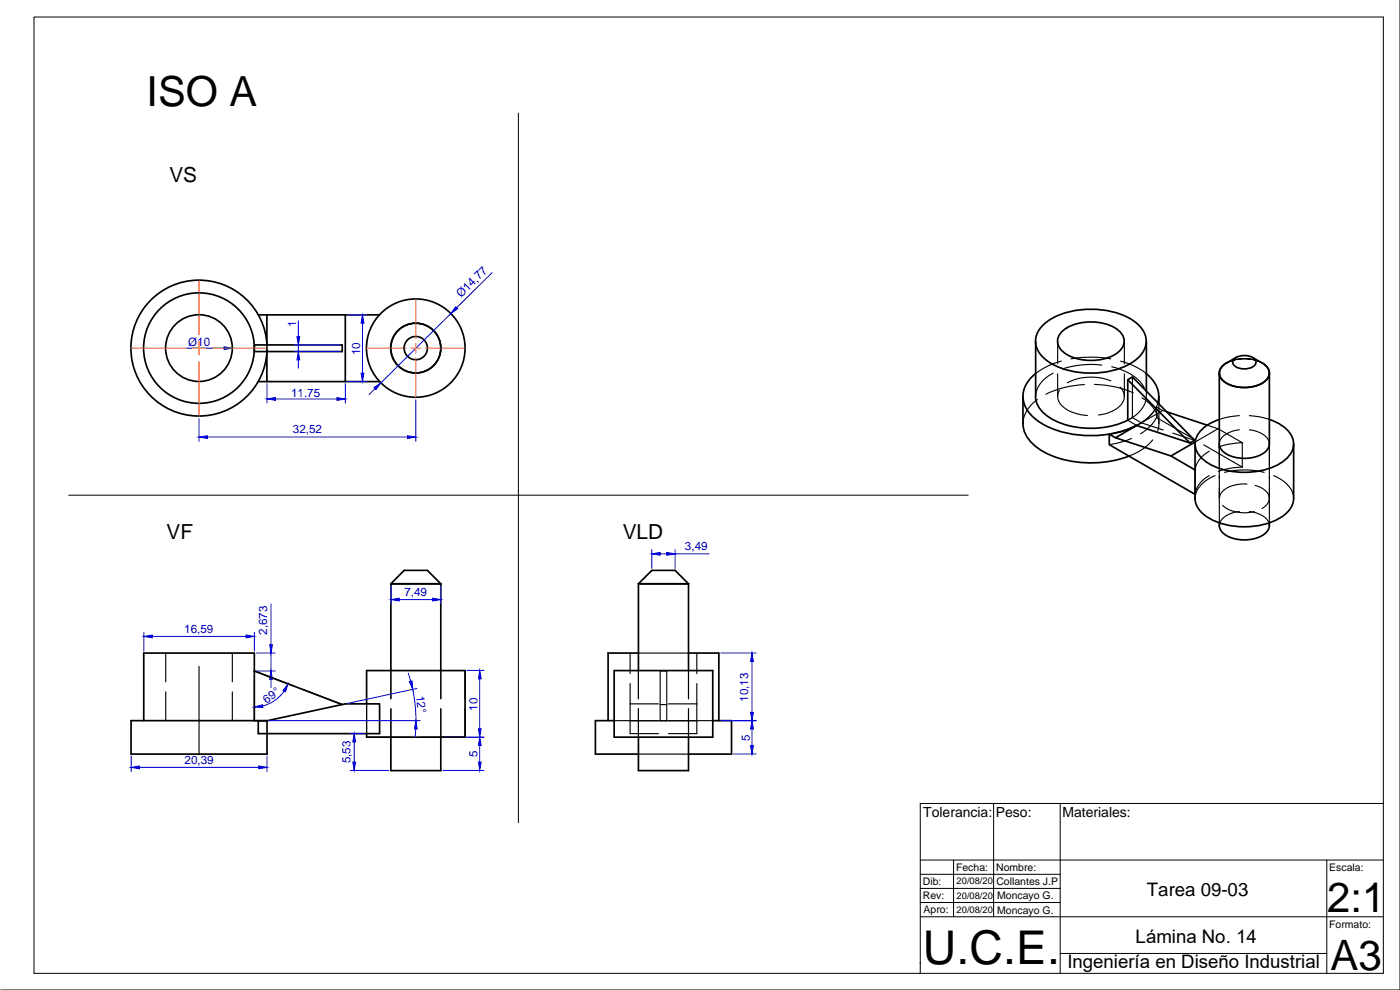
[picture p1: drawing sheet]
<svg xmlns="http://www.w3.org/2000/svg" width="420mm" height="297mm" viewBox="0 0 420 297" stroke-linecap="round" stroke-linejoin="round" font-family="sans-serif">
<!-- layer: MD_Visible -->
<g fill="none" stroke="#000" stroke-width=".51">
<path d="M77.5 94.5h2.6M80.1 94.5h23.5v20h-23.5v-9M80.1 94.5v8.9a20.4 20.4 0 0 0-30.9-16.5 20.4 20.4 0 0 0 0 35.1 20.4 20.4 0 0 0 30.9-16.6M103.6 94.5h10.3M313.3 97.3a23.4 23.4 0 0 1 18.8-4.1 16.3 16.3 0 0 1 11 6.1 6.3 6.3 0 0 1-1.6 8.1 23.4 23.4 0 0 1-18.8 4.2 16.3 16.3 0 0 1-11-6.1 6.3 6.3 0 0 1 1.6-8.2zM318.6 99.6a14 14 0 0 1 12.6-2.6 7.2 7.2 0 0 1 6.2 5 5.1 5.1 0 0 1-4 5 15.3 15.3 0 0 1-14.1-1.2 3.9 3.9 0 0 1-.7-6.2zM76.3 103.5h26.4v2h-26.4zM77.5 114.5h2.6M103.6 114.5h10.3M307 118.9v8.2a10.6 10.6 0 0 0 6.6 8.7 32.5 32.5 0 0 0 25.2 1.1M310.8 112.1a8.1 8.1 0 0 0-3.1 9.8 15.8 15.8 0 0 0 10.6 7.6 32.6 32.6 0 0 0 22.8-1.8 26.9 26.9 0 0 1-8.2 2.6M310.8 102.4v16.5"/>
<path d="M338.5 113.9l-.1 12.2a25.6 25.6 0 0 1-24.1-1.2 7.8 7.8 0 0 1-3.5-6M338.5 113.9l1.4-.8 18.6 19-1.4 .8-16-5.2-6.3 3.6 16.6 5.5M338.5 113.9l18.6 19M344 112.1a8.3 8.3 0 0 1 3.5 8.8M344 102.4v14.9M347.8 118.9v2.3M365.9 112v21.2a5.4 5.4 0 0 0 5.2 4.1 10.5 10.5 0 0 0 9-2.1l.8-1.3 .1-.7v-21.2M368.1 108.9a3.2 3.2 0 0 0-2.2 3 3.2 3.2 0 0 0 2.2 3.1 11 11 0 0 0 12.1-1.1 3.1 3.1 0 0 0-1.4-5M370.5 107.6a4.8 4.8 0 0 1 6.2 .4 1.71 1.71 0 0 1-1.4 2.4 4.7 4.7 0 0 1-5.2-1.1 1.31 1.31 0 0 1 .4-1.7zM371 107.3l-2.9 1.6M375.9 107.3l2.9 1.6M334.8 131.3l-1.9-1v3.1l25.7 14.9"/>
<path d="M350.1 123.6l12.2 4M351.4 136.8l7.2 4.2M358.6 133.2v16.3a8.1 8.1 0 0 0 5.6 6.7 22.9 22.9 0 0 0 20.8-1.3 6.8 6.8 0 0 0 3.2-5.4v-16.3M358.7 132.6l-7.3 4.2M365.9 125.8a10.3 10.3 0 0 0-7 5.9 6.2 6.2 0 0 0 3 6.8 22.4 22.4 0 0 0 23.1 0 5.9 5.9 0 0 0 1.5-9.4 13 13 0 0 0-5.6-3.3M365.9 157.7a5.4 5.4 0 0 0 5.2 4.1 10.5 10.5 0 0 0 9-2.1l.8-1.3 .1-.7M365.9 156.9v.8M381 156.9v.8M117.3 175.2h15M117.3 175.2l4-4.1h7l4 4.1M117.3 175.2v26M132.3 175.2v26"/>
<path d="M191.6 175.2h15M191.6 175.2l4-4.1h7l4 4.1M191.6 175.2v26M206.6 175.2v26M191.6 195.9h-9.1v20.3M206.6 195.9h9.1v20.3M43.1 216.2v-20.3h33.2v20.3M76.3 201.3l26.4 10.1M77.5 216.3h2.6l23.5-5.1h10.3v8.9h-36.4zM80.1 216.2h-40.8v10.1h40.8v-6.2M110 211.2v-10h29.6v20h-29.6v-1.1M184.3 216.2h-5.6v10.1h12.9"/>
<path d="M184.3 201.2h29.6v20h-29.6zM213.9 216.2h5.6v10.1h-12.9M117.3 221.2v10h15v-10M191.6 221.2v10h15v-10"/>
<circle cx="59.7" cy="104.4" r="10"/>
<circle cx="59.7" cy="104.4" r="16.6"/>
<circle cx="124.8" cy="104.4" r="3.5"/>
<circle cx="124.8" cy="104.4" r="14.8"/>
<circle cx="124.8" cy="104.4" r="7.5"/>
</g>
<!-- layer: MD_Oculto -->
<g fill="none" stroke="#000" stroke-width=".34">
<path d="M80.1 103.5v2zM80.1 104.5v1M311.4 119.9a9.3 9.3 0 0 0-4.4 7.2M316.1 112a8.8 8.8 0 0 0-5.3 6.9M317.4 102.4v6.8M317.4 112.2v6.7M318 117.1a3.7 3.7 0 0 0 1.3 5.2 12.5 12.5 0 0 0 7 2.4M318.5 108.4l-3.9 1.4-3.8 2.3M321.4 107.7l5.1-.5 3.7 .1 3.2 .4M325.5 115.4a28.4 28.4 0 0 0-11.6 2.9M328.5 115.3a29 29 0 0 1 11.6 2.6M330.7 109.5a27.5 27.5 0 0 0-11.9 1.2"/>
<path d="M333.4 114.3a15.8 15.8 0 0 0-13.1 .5M333.6 110.1a14 14 0 0 1 9.8 6.3M336.2 116.1a4 4 0 0 1-1.3 6.7l-3 1.3-2.2 .4M336.3 108.4l3.9 1.4 3.8 2.3M337.4 102.4v6.8M337.4 112.2v6.7M339.9 113.1v12.2l-1.4 .8 2.6 1.6M342.7 119.3a8.8 8.8 0 0 1 4.7 10.1M344 119.3a8.6 8.6 0 0 1-5.5 6.8M344 117.3v1.6M368.1 108.9a11.6 11.6 0 0 1 10.7 0 11.6 11.6 0 0 0-10.7 0zM339.6 131.6l-3.4 1.1-3.3 .7"/>
<path d="M339.9 125.3l2.6 1.6M342.5 126.9l-1.4 .8M342.5 126.9l6.6 2.1M345.9 132v.1a16.4 16.4 0 0 1-7.1 4.7M347.1 125.3a12.9 12.9 0 0 1-4.8 4.9M347.1 122.1l-1.8 2.5-2.8 2.3M347.1 122.1v3.2M347.1 125.3l11.5 6.6M347.1 122.1l1.8 1.1M347.5 120.9a12.2 12.2 0 0 1-6.4 6.8M347.8 121.2v5.9M350.1 123.6l-1.2-.4-6.4 3.7"/>
<path d="M352 129.9l6.5 2.2M361.2 133.5l11.6 6.7M362.3 127.6l3.2 1M362.9 135.4a7.8 7.8 0 0 0-4.2 5.6M365.5 128.6l7.3 4.2M365.5 128.6l-6.8 4M371.9 124.7l-3.1 .4-2.9 .7M371.9 129a7.6 7.6 0 0 0-5.6 2.9l-.4 1.3v23.7M372.8 132.8l-4.6 .6-2.6 .7M372.8 132.8v7.4M374.9 124.7l3.2 .4 2.9 .7M374.9 129a7.6 7.6 0 0 1 5.7 2.9l.4 1.3v23.7"/>
<path d="M358.6 148.3h.1M358.6 141h.1M358.7 141v7.3M362.9 142.7a7.6 7.6 0 0 0-4.2 5.6M364.7 142.7a8.5 8.5 0 0 0-6.1 6.8M366.9 151.6a10.5 10.5 0 0 0 9.5 1.9M367.5 141.7a24.9 24.9 0 0 1 11.9 0M371.9 153.5a7.6 7.6 0 0 0-5.6 2.9l-.4 1.3M372.8 140.2l-3.1 .2-4.1 1M374.2 145.2a9 9 0 0 0-7.8 2.9l-.4 1.3M374.9 153.4a7.8 7.8 0 0 1 5.7 3l.4 1.3M376.7 145.7a4.7 4.7 0 0 1 4.2 4 3.6 3.6 0 0 1-2.1 2.9"/>
<path d="M382.2 142.7a8.5 8.5 0 0 1 6 6.8M49.7 195.9v8.7M59.7 199.9v26.4M69.7 195.9v8.7M189.1 195.9v6.2M191.6 195.9h15M209.1 195.9v6.2M49.7 207.6v8.6M69.7 207.6v8.6M76.3 204.2v12.1h1.2M76.3 201.3l11.8 4.5M80.1 216.2h.1"/>
<path d="M80.1 216.2v3.9M90.9 206.9l11.8 4.5M110 211.2v8.9M117.3 201.2v8.5M117.3 212.7v8.5M132.3 201.2v8.5M132.3 212.7v8.5M139.6 212.7v8.5h-13.3M139.6 201.2v8.5M184.3 216.2h13.3M189.1 216.3h11M189.1 205.1v15h8.5"/>
<path d="M189.1 211.2h8.5M191.6 201.2v8.5M191.6 212.7v8.5M198.1 211.4v-10.1h2v10.1M198.1 211.4v4.9h2M198.1 211.4h2v4.9M200.1 216.3h9M200.6 216.2h13.3M200.6 211.2h8.5M206.6 201.2v8.5M206.6 212.7v8.5M209.1 205.1v15h-8.5"/>
<path d="M110 221.2h13.3M191.6 226.3h15"/>
</g>
<circle cx="338.5" cy="126.1" r=".17" fill="#000"/>
<!-- layer: 0 -->
<g fill="none" stroke="#000" stroke-width=".3">
<path d="M10.2 5.1h405v286.9h-405zM420.2 .1v296.9h-420M155.6 33.9v212.9M20.6 148.6h270M276.2 258h139M286.2 258v17.1M298.2 241.1v34M318.2 241.1v50.9M398.2 258v34M415.2 241.1h-139v50.9M276.2 275.1h139M276.2 270.8h42"/>
<path d="M276.2 266.6h42M276.2 262.3h42M276.2 289.1h.1M318.2 286.1h80"/>
</g>
<!-- layer: Cotas -->
<g fill="none" stroke="#00d" stroke-width=".3">
<path d="M89.5 96.3v4.7M104.3 94.5h5.7M108.8 97v15M135.3 94.1l-21 20.8M147.7 81.8l-10.6 10.5M56 104.5h11.3M80.1 115.1v5.8M82.6 119.7h18.5M88.3 105.5h13.8M88.3 103.5h13.8M89.5 103.5v2M89.5 108v2.5"/>
<path d="M103.6 115.1v5.8M104.3 114.5h5.7M112.5 116.6l-1.8 1.8M59.7 125.6v6.8M62.3 131.1h60M124.8 120v12.4M117.3 175.8v5.3M119.8 179.9h10M132.3 175.8v5.3M195.6 164.9v5.6M198.1 166.2h2M202.6 164.9v5.6"/>
<path d="M202.6 166.2h10.3M43.2 189.7v5.7M45.7 191h28.1M76.3 189.7v5.7M77 195.9h5.6M81.3 181.2v12.2M81.3 195.9v5.4M216.3 195.9h10.6M225.7 198.4v15.3M77 201.3h5.6M80.7 216.2h45.4M81.3 203.8v2.5"/>
<path d="M85.3 207.4a10.8 10.8 0 0 1-6.5 4.4M122.5 202l.7 2.4M123.8 206.8l.8 4.7 .2 4.7M124.8 218.7l-.2 2.5M125.1 206.6l-20.8 4.5M140.2 201.2h5M144 203.7v15M216.3 216.2h10.6M225.7 218.7v5M39.4 226.9v4.6M41.9 230.2h35.7M80.1 226.9v4.6"/>
<path d="M105.1 231.2h11.6M105.1 220.1h4.3M106.3 222.6v6.1M132.9 221.2h12.3M132.9 231.2h12.3M144 223.7v5M220.1 226.2h6.8"/>
</g>
<g fill="#00d" stroke="#00d" stroke-width=".3">
<path d="M43.2 191l2.5-.5v.9z"/>
<path d="M73.8 190.5l2.5 .5-2.5 .4z"/>
<path d="M77.6 229.8l2.5 .4-2.5 .5z"/>
<path d="M39.4 230.2l2.5-.4v.9z"/>
<path d="M67.3 104l2.5 .5-2.5 .4z"/>
<path d="M112.2 116.3l2.1-1.4-1.5 2z"/>
<path d="M136.8 92l.6 .6-2.1 1.5z"/>
<path d="M117.3 179.9l2.5-.4v.8z"/>
<path d="M129.8 179.5l2.5 .4-2.5 .4z"/>
<path d="M195.6 166.2l2.5-.4v.8z"/>
<path d="M200.1 165.8l2.5 .4-2.5 .4z"/>
<path d="M225.3 213.7h.8l-.4 2.5z"/>
<path d="M225.7 195.9l.4 2.5h-.8z"/>
<path d="M225.3 223.7h.8l-.4 2.5z"/>
<path d="M225.7 216.2l.4 2.5h-.8z"/>
<path d="M81.3 201.3l.4 2.5h-.8z"/>
<path d="M80.9 193.4h.8l-.4 2.5z"/>
<path d="M76.3 212.2l2.5-.8 .1 .8z"/>
<path d="M86.4 205.2l-.7 2.4-.8-.4z"/>
<path d="M143.6 218.7h.8l-.4 2.5z"/>
<path d="M144 201.2l.4 2.5h-.8z"/>
<path d="M59.7 131.1l2.6-.3v.8z"/>
<path d="M122.3 130.8l2.5 .3-2.5 .5z"/>
<path d="M143.6 228.7h.8l-.4 2.5z"/>
<path d="M144 221.2l.4 2.5h-.8z"/>
<path d="M105.9 228.7h.8l-.4 2.5z"/>
<path d="M106.3 220.1l.4 2.5h-.8z"/>
<path d="M124.8 216.2l.4 2.5h-.8z"/>
<path d="M122.9 204.5l.8-.2 .2 2.5z"/>
<path d="M80.1 119.7l2.5-.4v.8z"/>
<path d="M101.1 119.3l2.5 .4-2.5 .4z"/>
<path d="M108.8 94.5l.4 2.5h-.8z"/>
<path d="M108.4 112h.8l-.4 2.5z"/>
<path d="M89.5 105.5l.5 2.5h-.9z"/>
<path d="M89.1 101h.9l-.5 2.5z"/>
</g>
<!-- layer: Ejes -->
<path d="M59.7 84v16.4M124.8 89.6v11.9M39.2 104.5h16.5M57.7 104.5h4.1M59.7 102.4v4.1M59.7 108.6v16.4M63.8 104.5h16.5M109.9 104.5h11.9M123.3 104.5h3M124.8 103v2.9M124.8 107.4v12M127.8 104.5h11.9" fill="none" stroke="#ff3f00" stroke-width=".3"/>
<text font-size="14" x="277" y="289.2">U.C.E.</text>
<g font-size="12.6">
<text x="398.3" y="273.7">2:1</text>
<text x="399.3" y="290.9">A3</text>
</g>
<text font-size="12.5" x="44" y="31.8">ISO A</text>
<g font-size="6.2">
<text x="50.8" y="54.5">VS</text>
<text x="50" y="161.8">VF</text>
<text x="186.9" y="161.7">VLD</text>
</g>
<g font-size="5.6">
<text x="344.2" y="269">Tarea 09-03</text>
<text x="340.8" y="283">Lámina No. 14</text>
<text x="320.3" y="290.5">Ingeniería en Diseño Industrial</text>
</g>
<g font-size="4.2">
<text x="277.1" y="245.1">Tolerancia:</text>
<text x="298.9" y="245.1">Peso:</text>
<text x="318.9" y="245.1">Materiales:</text>
</g>
<g font-size="3.5" fill="#00d">
<text x="138.4" y="89.4" transform="rotate(-45 138.4 89.4)">Ø14,77</text>
<text x="88.9" y="98.2" transform="rotate(-90 88.9 98.2)">1</text>
<text x="56.5" y="103.7">Ø10</text>
<text x="108.1" y="106.5" transform="rotate(-90 108.1 106.5)">10</text>
<text x="87.4" y="119">11.75</text>
<text x="87.9" y="130">32,52</text>
<text x="205.6" y="165">3,49</text>
<text x="121.4" y="178.8">7,49</text>
<text x="55.3" y="189.9">16,59</text>
<text x="80.2" y="190.4" transform="rotate(-90 80.2 190.4)">2,673</text>
<text x="124.9" y="208.7" transform="rotate(84 124.9 208.7)">12°</text>
<text x="80" y="211.1" transform="rotate(-35 80 211.1)">69°</text>
<text x="143.3" y="213.2" transform="rotate(-90 143.3 213.2)">10</text>
<text x="224.6" y="210.6" transform="rotate(-90 224.6 210.6)">10,13</text>
<text x="143.3" y="227.1" transform="rotate(-90 143.3 227.1)">5</text>
<text x="225" y="222.2" transform="rotate(-90 225 222.2)">5</text>
<text x="55.4" y="229.1">20,39</text>
<text x="105.2" y="229" transform="rotate(-90 105.2 229)">5,53</text>
</g>
<g font-size="3.1">
<text x="286.9" y="261.3">Fecha:</text>
<text x="299" y="261.3">Nombre:</text>
<text x="398.9" y="261.3">Escala:</text>
<text x="276.9" y="265.5">Dib:</text>
<text x="276.9" y="269.8">Rev:</text>
<text x="299" y="265.6">Collantes J.P</text>
<text x="299.3" y="269.9">Moncayo G.</text>
<text x="277.2" y="274.1">Apro:</text>
<text x="299.3" y="274.1">Moncayo G.</text>
<text x="398.9" y="278.3">Formato:</text>
</g>
<g font-size="2.8">
<text x="287.1" y="265.3">20/08/20</text>
<text x="287.1" y="269.6">20/08/20</text>
<text x="287.1" y="273.8">20/08/20</text>
</g>
</svg>
